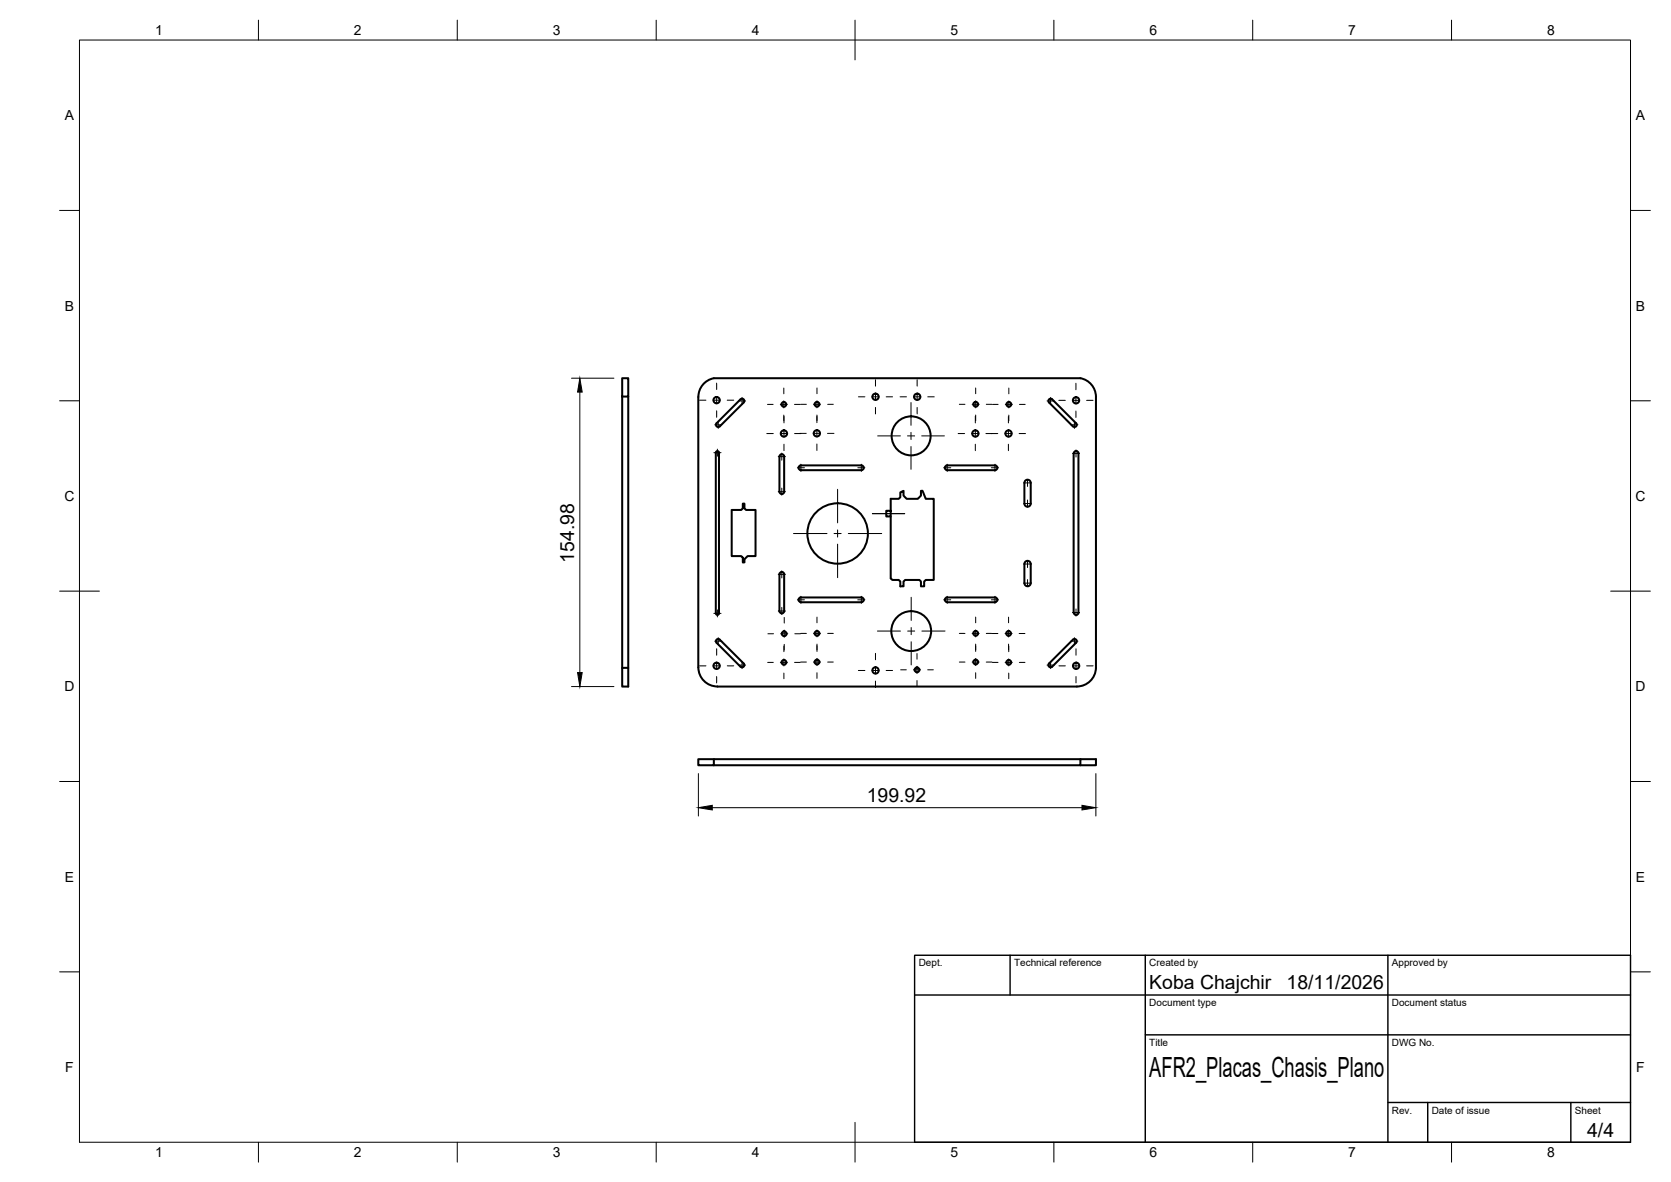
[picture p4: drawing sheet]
<svg xmlns="http://www.w3.org/2000/svg" width="420mm" height="297mm" viewBox="0 0 420 297" stroke-linecap="round" stroke-linejoin="round" font-family="sans-serif">
<!-- layer: Visible -->
<g fill="none" stroke="#000" stroke-width=".51">
<path d="M156.4 95h1.6v4.7h-1.6zM156.4 99.7v68.1h1.6v4.7h-1.6v-4.7M158 99.7v68.1M179.5 95h92.2a4.8 4.8 0 0 1 3.9 4.6v68.2a4.8 4.8 0 0 1-4.8 4.7M179.5 95a4.8 4.8 0 0 0-3.9 4.8v67.9a4.8 4.8 0 0 0 4.8 4.8M180 113.8v40.3M180 113.7a.39 .39 0 0 1 .4-.3 .39 .39 0 0 1 .4 .3v40.4a.39 .39 0 0 1-.4 .4 .39 .39 0 0 1-.4-.4M186.2 100.4l-6 5.9a.56 .56 0 0 0 0 .8 .56 .56 0 0 0 .8 0M186.2 100.4a.56 .56 0 0 1 .8 0 .56 .56 0 0 1 0 .7l-6 6.1M196 114.8v8.8M196 114.7a.6 .6 0 0 1 .6-.6 .6 .6 0 0 1 .6 .6M197.2 114.8v8.8"/>
<path d="M216.6 117h-15.2a.6 .6 0 0 0-.6 .6 .6 .6 0 0 0 .6 .6h15.2M216.6 117a.6 .6 0 0 1 .6 .6 .6 .6 0 0 1-.6 .6M237.8 117.1l.4-.1h12a.6 .6 0 0 1 .6 .6 .6 .6 0 0 1-.6 .6h-12l-.6-.4zM264.6 100.4l6 5.9a.56 .56 0 0 1 0 .8 .56 .56 0 0 1-.8 0M264.6 100.4a.56 .56 0 0 0-.8 0 .56 .56 0 0 0 0 .7l6 6.1M270.2 113.5l.6-.1 .4 .5v40a.61 .61 0 0 1-.6 .6 .61 .61 0 0 1-.6-.5v-40.1zM184 128.2h2.4l.4-.5v-1.1h.4v1.1l.4 .5h2.4v11.5h-2l-.8 .9v.7h-.4v-1.1l-.4-.5h-2.4zM196 123.5a.6 .6 0 0 0 .6 .6 .6 .6 0 0 0 .6-.6M222.8 128.4h1.2v1.4h-1.2zM224 128.4v-3h2l.4-.4v-1.3l.8-.4v1.3l.8 .8h2.8l.8-.8v-1.3h.4l.8 2.1h2v20.3h-2l-.4 .4v1.2h-.8v-1.2l-.4-.4h-3.6l-.4 .4v1.2h-.8v-1.2l-.4-.4h-1.6l-.4-.4v-15.5M257.6 121.3a.79 .79 0 0 1 .8-.7 .79 .79 0 0 1 .8 .7M257.6 121.4v5.2a.79 .79 0 0 0 .8 .7 .79 .79 0 0 0 .8-.7v-5.2"/>
<path d="M196.2 143.9l.6-.1 .4 .5v9.2a.6 .6 0 0 1-.6 .6 .6 .6 0 0 1-.6-.5v-9.3zM201.4 150.1h15.2M201.4 151.3h15.2M201.4 150.1a.6 .6 0 0 0-.6 .6 .6 .6 0 0 0 .6 .6M216.6 150.1a.6 .6 0 0 1 .6 .6 .6 .6 0 0 1-.6 .6M238.2 150.1h12M238.2 151.3h12M238.2 150.1a.6 .6 0 0 0-.6 .6 .6 .6 0 0 0 .6 .6M250.2 150.1a.6 .6 0 0 1 .6 .6 .6 .6 0 0 1-.6 .6M257.8 141.2a.79 .79 0 0 1 .9-.2 .79 .79 0 0 1 .5 .7v4.8a.79 .79 0 0 1-.8 .8 .79 .79 0 0 1-.8-.8v-4.8zM180.2 160.7l.2-.1 .6 .1 6 6a.57 .57 0 0 1 0 .8 .57 .57 0 0 1-.8 0l-6-6-.2-.2zM180.4 172.5h90.4"/>
<path d="M263.8 166.7l6-6a.56 .56 0 0 1 .8 0 .56 .56 0 0 1 0 .8l-6 6a.56 .56 0 0 1-.8 0 .56 .56 0 0 1 0-.8zM175.6 190.8h3.9v1.5h-3.9zM179.5 192.3h92.2v-1.5h3.9v1.5h-3.9M179.5 190.8h92.2"/>
<circle cx="220.1" cy="99.7" r=".79"/>
<circle cx="230.6" cy="99.7" r=".79"/>
<circle cx="180.2" cy="100.6" r=".79"/>
<circle cx="197.1" cy="101.6" r=".6"/>
<circle cx="197.1" cy="108.9" r=".79"/>
<circle cx="205.4" cy="108.9" r=".79"/>
<circle cx="205.4" cy="101.6" r=".6"/>
<circle cx="229.1" cy="109.5" r="4.9"/>
<circle cx="245.2" cy="108.9" r=".79"/>
<circle cx="245.3" cy="101.6" r=".6"/>
<circle cx="253.6" cy="108.9" r=".79"/>
<circle cx="253.7" cy="101.6" r=".6"/>
<circle cx="270.6" cy="100.6" r=".79"/>
<circle cx="210.6" cy="134.1" r="7.6"/>
<circle cx="197.2" cy="159.3" r=".6"/>
<circle cx="205.4" cy="159.2" r=".6"/>
<circle cx="229.1" cy="158.6" r="5"/>
<circle cx="245.3" cy="159.2" r=".6"/>
<circle cx="253.6" cy="159.2" r=".6"/>
<circle cx="180.2" cy="167.3" r=".79"/>
<circle cx="197.1" cy="166.5" r=".6"/>
<circle cx="205.4" cy="166.4" r=".6"/>
<circle cx="220.1" cy="168.5" r=".79"/>
<circle cx="230.6" cy="168.3" r=".6"/>
<circle cx="245.3" cy="166.4" r=".6"/>
<circle cx="253.7" cy="166.5" r=".6"/>
<circle cx="270.6" cy="167.3" r=".79"/>
</g>
<!-- layer: BORDER -->
<g fill="none" stroke="#000" stroke-width=".25">
<path d="M20 10.1h390v276.9h-390zM65 5.1v5M115 5.1v5M165 5.1v5M215 5.1v10M265 5.1v5M315 5.1v5M365 5.1v5M15 52.9h5M410 52.9h5M15 100.7h5M410 100.7h5"/>
<path d="M15 148.6h10M405 148.6h10M15 196.4h5M410 196.4h5M15 244.2h5M410 244.2h5M65 287v5M115 287v5M165 287v5M215 282.1v9.9M265 287v5M315 287v5"/>
<path d="M365 287v5"/>
</g>
<!-- layer: TITLEBLOCK -->
<path d="M230 240.1h180v46.9h-180zM230 250h180M254 240.1v9.9M288 240.1v46.9M349 240.1v46.9M288 260.1h122M349 277.1h61M359 277.1v9.9M395 277.1v9.9" fill="none" stroke="#000" stroke-width=".36"/>
<!-- layer: Smart Centers -->
<g fill="none" stroke="#000" stroke-width=".25">
<path d="M180.2 96.3v1.6M180.2 99.7v1.8M186.6 99.9v1.7M197.1 97.5v1.5M205.4 97.5v1.4M215.8 99.7h1.7M219.2 99.7h1.8M220.1 95.4v1.6M220.1 98.8v1.8M222.8 99.7h1.6M226.3 99.7h1.6M229.7 99.7h1.8"/>
<path d="M230.6 95.4v1.6M230.6 98.8v1.8M233.3 99.7h1.6M245.3 97.5v1.4M253.7 97.5v1.5M264.2 99.9v1.7M270.5 96.3v1.6M270.5 99.7v1.8M175.9 100.6h1.6M179.3 100.6h1.8M179.5 113.8h1.8M179.7 106.8h1.8"/>
<path d="M180.2 103.2v1.7M180.4 112.9v1.7M180.6 105.9v1.8M182.9 100.6h1.6M185.7 100.8h1.8M192.8 109h1.6M193 101.6h1.4M195.7 114.8h1.8M196.2 101.6h1.8M196.2 109h1.8M196.6 113.9v1.7M197.1 100.7v1.8"/>
<path d="M197.1 104.3v1.4M197.1 104.7v1.6M197.1 108.1v1.8M197.1 111.6v1.6M199.8 101.6h1.4M200.5 117.5h1.8M201.3 101.6h1.5M201.4 116.7v1.8M202.7 108.9l-2.9 .1M204.5 108.9h1.8M204.5 101.6h1.8M205.4 108v1.8"/>
<path d="M205.4 111.6v1.6M205.4 100.7v1.8M205.4 104.3v1.9M208.1 108.9h1.6M208.1 101.6h1.4M215.7 117.5h1.8M216.6 116.7v1.8M220.1 102.4v1.6M220.7 109.5h5.7M228.2 109.5h1.8M229.1 101.2v5.7M229.1 108.7v1.8"/>
<path d="M229.1 112.2v5.7M230.6 102.4v1.6M231.8 109.5h5.7M237.3 117.5h1.8M238.2 116.7v1.8M240.9 109h1.6M241.2 101.6h1.4M244.3 109h1.8M244.4 101.6h1.8M245.2 104.7v1.6M245.2 108.1v1.8M245.2 111.6v1.6"/>
<path d="M245.3 100.7v1.8M245.3 104.3v1.4M247.9 109h3M248 101.6h1.4M249.3 117.5h1.8M249.6 101.6h1.4M250.2 116.7v1.8M252.7 109h1.7M252.8 101.6h1.8M253.6 104.7v1.6M253.6 108.1v1.8M253.6 111.6v1.6"/>
<path d="M253.7 100.7v1.8M253.7 104.3v1.4M256.2 109h1.7M256.3 101.6h1.5M263.3 100.8h1.7M266.2 100.6h1.7M269.3 106.8h1.7M269.6 100.6h1.8M269.7 113.9h1.7M270.2 105.9v1.8M270.5 103.3v1.6M270.6 113.1v1.8"/>
<path d="M273.2 100.6h1.6M195.7 123.6h1.8M196.6 122.7v1.7M199.5 134.1h8.4M209.7 134.1h1.8M210.6 123v8.4M210.6 133.2v1.8M210.6 136.7v8.5M213.3 134.1h8.4M219.4 129.1h8.1M257.5 121.4h1.7M257.5 126.5h1.7"/>
<path d="M258.4 120.5v1.7M258.4 125.7v1.8M179.5 154.1h1.8M180.4 153.3v1.7M193.1 159.3h1.4M195.7 144.3h1.8M195.7 153.6h1.8M196.3 159.3h1.8M196.6 143.5v1.7M196.6 152.6v1.8M197.2 155.2v1.4M197.2 158.4v1.8"/>
<path d="M199.9 159.3h1.4M200.5 150.7h1.8M201.3 159.2h1.5M201.4 149.8v1.8M204.5 159.2h1.8M205.4 155.1v1.4M205.4 158.3v1.8M208.1 159.2h1.4M215.7 150.7h1.8M216.6 149.8v1.8M220.6 158.6h5.8M228.2 158.6h1.8"/>
<path d="M229.1 150.1v5.8M229.1 157.7v1.8M231.8 158.6h5.8M237.3 150.7h1.8M238.2 149.8v1.8M241.2 159.2h1.4M244.4 159.2h1.8M245.3 155.1v1.4M245.3 158.3v1.8M248 159.2h1.4M249.3 150.7h1.8M249.5 159.2h1.4"/>
<path d="M250.2 149.8v1.8M252.7 159.2h1.8M253.6 155.1v1.4M253.6 158.3v1.8M256.3 159.2h1.4M257.5 141.7h1.7M257.5 146.5h1.7M258.4 140.9v1.7M258.4 145.7v1.7M269.7 153.9h1.7M270.6 153v1.8M175.9 167.3h1.6"/>
<path d="M179.3 167.3h1.8M179.7 161.1h1.8M180.2 163v1.7M180.2 166.4v1.8M180.2 170v1.6M180.6 160.2v1.8M182.9 167.3h1.6M185.7 167.1h1.8M186.6 166.3v1.7M193 166.5h1.4M196.2 166.5h1.8M197.1 162.4v1.4"/>
<path d="M197.1 165.6v1.8M197.1 169.1v1.5M197.2 161.9v1.5M199.8 166.5h1.4M201.3 166.4h1.5M204.5 166.4h1.8M205.4 161.9v1.8M205.4 165.5v1.8M205.4 169.1v1.4M208.1 166.4h1.4M215.8 168.5h1.7M219.2 168.5h1.8"/>
<path d="M220.1 164.2v1.6M220.1 167.6v1.8M220.1 171.2v1.6M222.8 168.5h1.6M226.5 168.3h1.4M229.1 161.3v5.8M229.7 168.3h1.8M230.6 164.2v1.5M230.6 167.4v1.8M230.6 171v1.4M233.3 168.3h1.4M241.2 166.4h1.4"/>
<path d="M244.4 166.4h1.8M245.3 161.9v1.8M245.3 165.5v1.8M245.3 169.1v1.4M248 166.4h1.4M249.5 166.5h1.5M252.7 166.5h1.8M253.6 161.9v1.4M253.6 162.4v1.4M253.6 165.6v1.8M253.6 169.1v1.5M256.3 166.5h1.4"/>
<path d="M263.3 167.1h1.7M264.2 166.3v1.7M266.3 167.3h1.6M269.3 161.1h1.7M269.7 167.3h1.7M270.2 160.2v1.8M270.6 163v1.7M270.6 166.4v1.8M270.6 170v1.6M273.2 167.3h1.6"/>
</g>
<!-- layer: FD_Dimensions -->
<path d="M143.7 95h10.7M145.8 98.5v70.5M143.7 172.5h10.7M175.6 194.4v10.7M275.5 194.4v10.7M179.1 203h93" fill="none" stroke="#000" stroke-width=".25"/>
<path d="M145.8 95l.6 3.5h-1.2zM145.2 169h1.2l-.6 3.5zM175.6 203l3.5-.6v1.1zM272.1 202.4l3.4 .6-3.4 .5z" fill="#000" stroke="#000" stroke-width=".25"/>
<text font-size="7" x="289" y="270.6">AFR2_Placas_Chasis_Plano</text>
<g font-size="4.9">
<text x="144.3" y="141.4" transform="rotate(-90 144.3 141.4)">154.98</text>
<text x="218" y="201.5">199.92</text>
<text x="289" y="248.5">Koba Chajchir</text>
<text x="323.5" y="248.5">18/11/2026</text>
<text x="399.1" y="285.7">4/4</text>
</g>
<g font-size="3.5">
<text x="39" y="8.8">1</text>
<text x="89" y="8.8">2</text>
<text x="139" y="8.8">3</text>
<text x="189" y="8.8">4</text>
<text x="239" y="8.8">5</text>
<text x="289" y="8.8">6</text>
<text x="339" y="8.8">7</text>
<text x="389" y="8.8">8</text>
<text x="16.3" y="30.2">A</text>
<text x="411.3" y="30.2">A</text>
<text x="16.3" y="78">B</text>
<text x="411.3" y="78">B</text>
<text x="16.2" y="125.9">C</text>
<text x="411.2" y="125.9">C</text>
<text x="16.2" y="173.7">D</text>
<text x="411.2" y="173.7">D</text>
<text x="16.3" y="221.6">E</text>
<text x="411.3" y="221.6">E</text>
<text x="16.4" y="269.4">F</text>
<text x="411.4" y="269.4">F</text>
<text x="39" y="290.8">1</text>
<text x="89" y="290.8">2</text>
<text x="139" y="290.8">3</text>
<text x="189" y="290.8">4</text>
<text x="239" y="290.8">5</text>
<text x="289" y="290.8">6</text>
<text x="339" y="290.8">7</text>
<text x="389" y="290.8">8</text>
</g>
<g font-size="2.5">
<text x="231" y="242.9">Dept.</text>
<text x="255" y="242.9">Technical reference</text>
<text x="289" y="242.9">Created by</text>
<text x="350" y="242.9">Approved by</text>
<text x="289" y="252.8">Document type</text>
<text x="350" y="252.8">Document status</text>
<text x="289" y="262.9">Title</text>
<text x="350" y="262.9">DWG No.</text>
<text x="350" y="279.9">Rev.</text>
<text x="360" y="279.9">Date of issue</text>
<text x="396" y="279.9">Sheet</text>
</g>
</svg>
